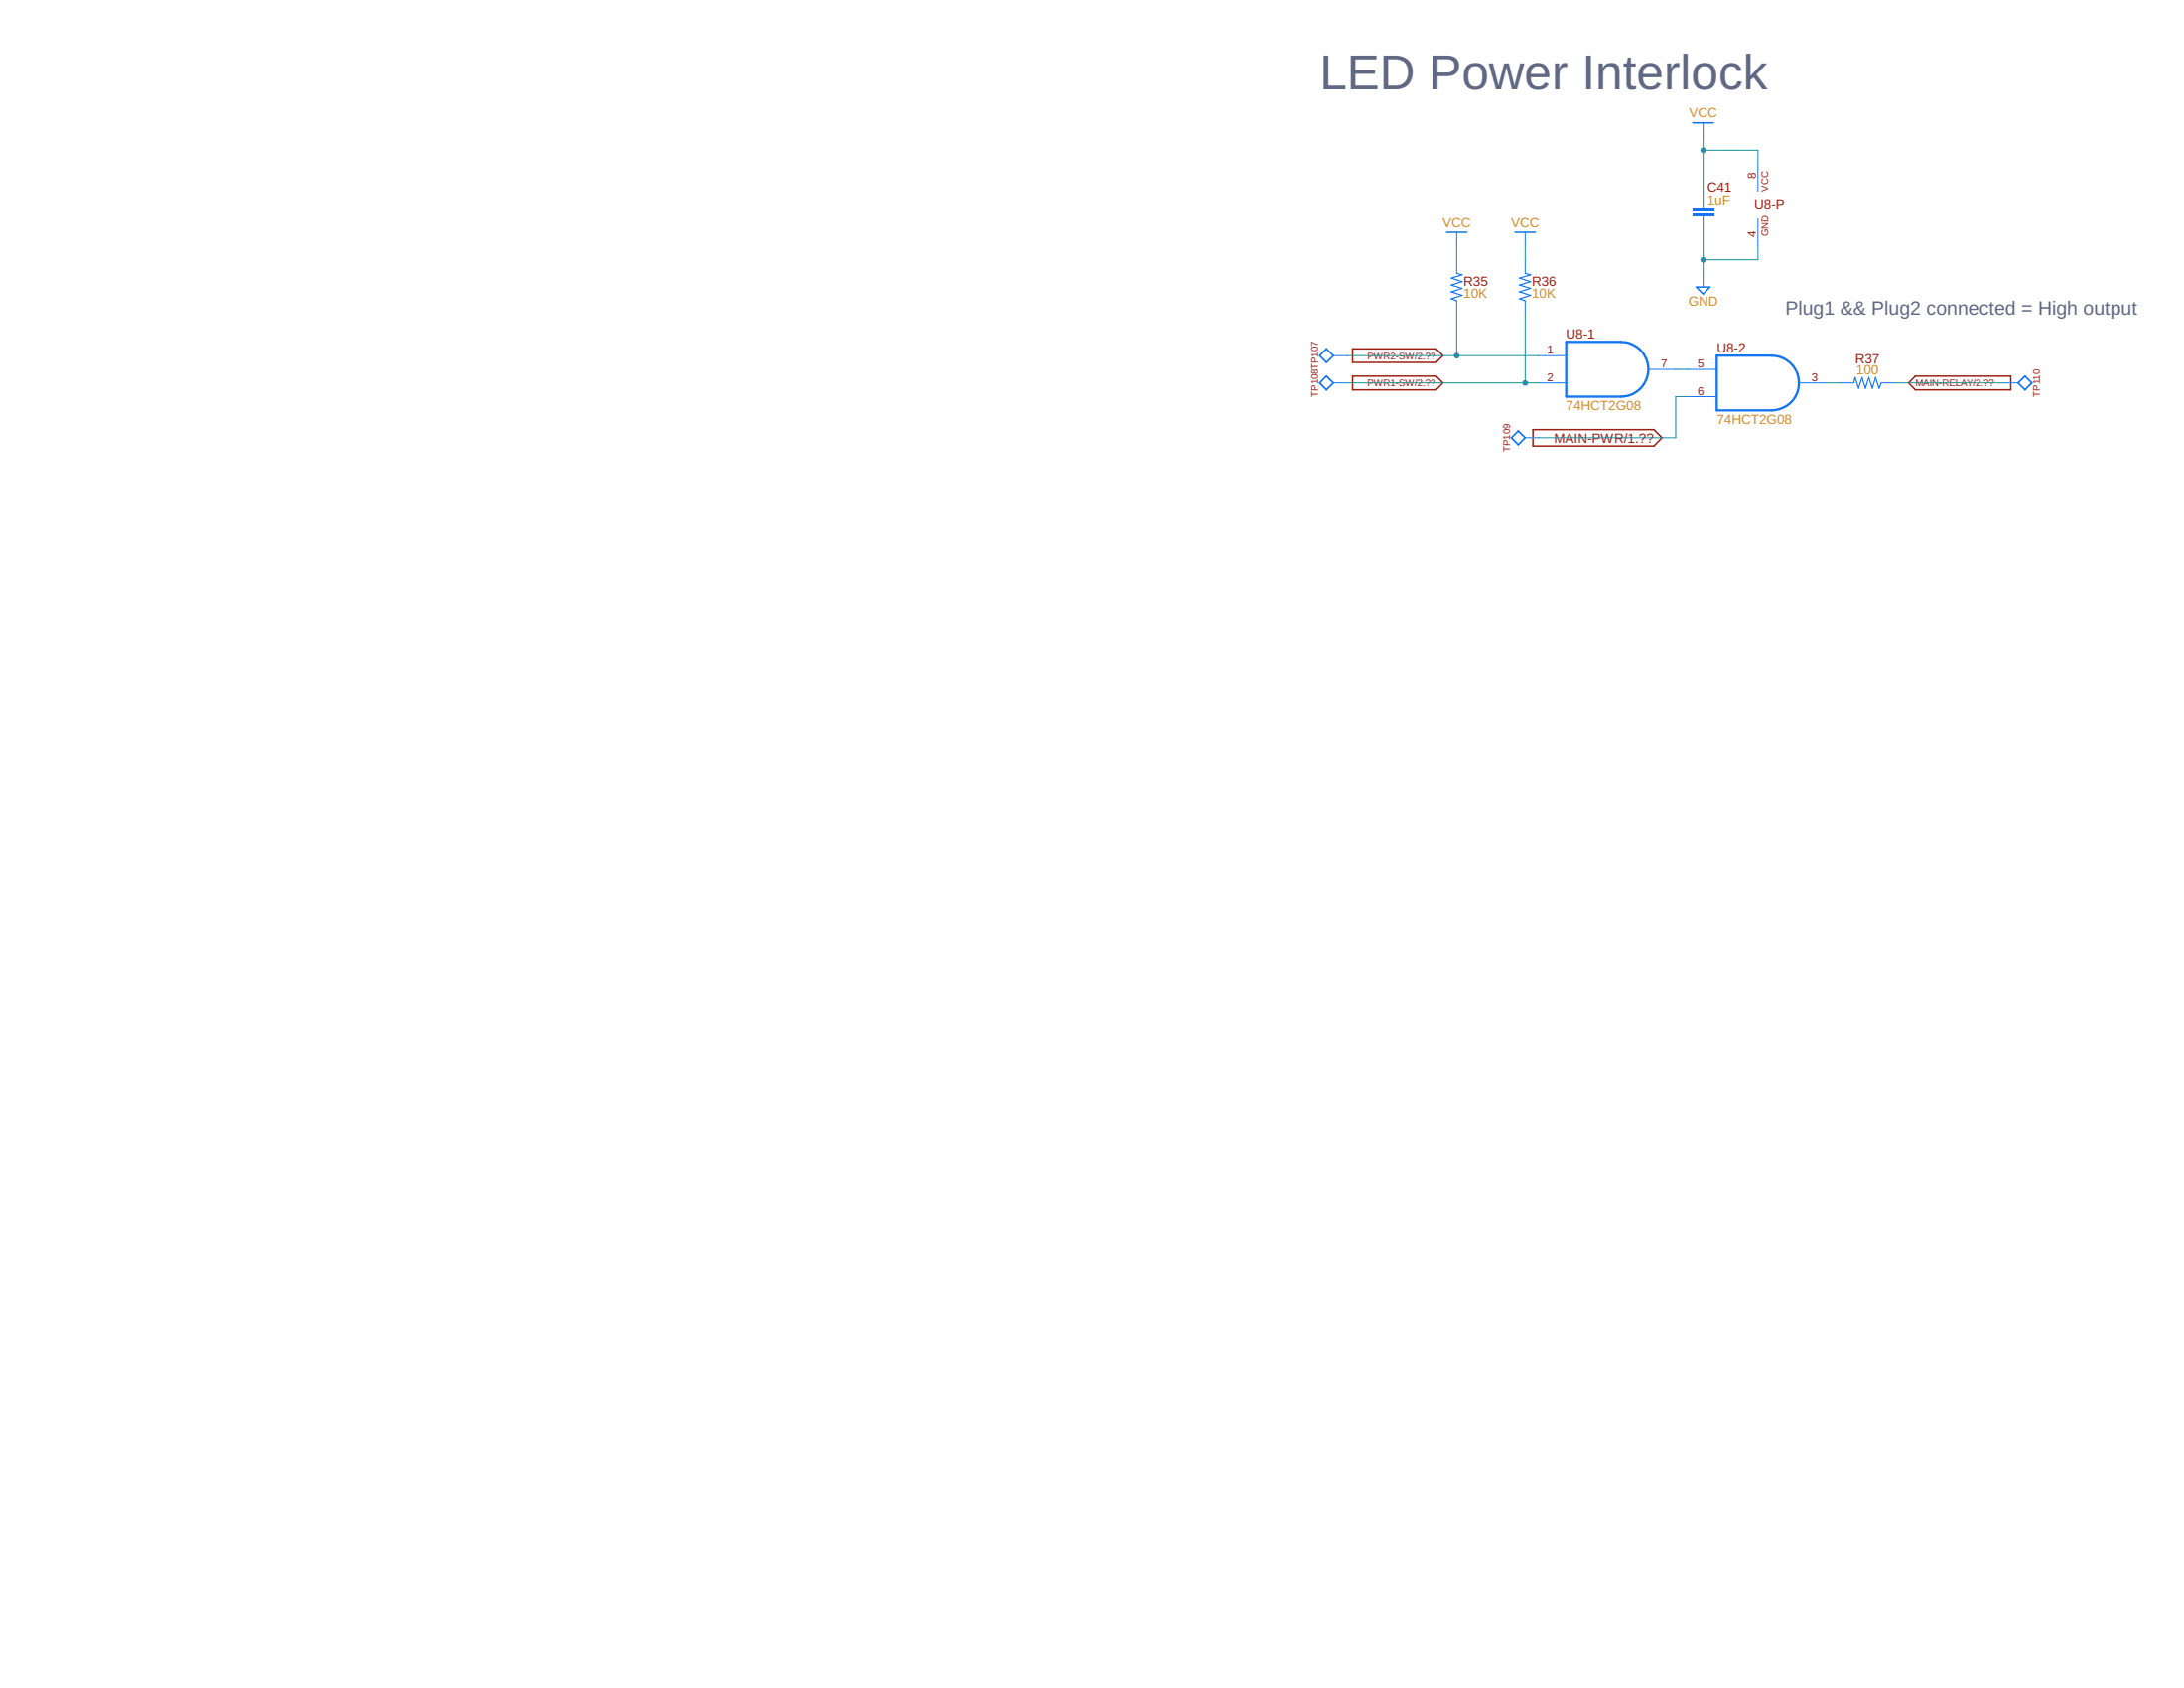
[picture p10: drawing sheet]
<svg xmlns="http://www.w3.org/2000/svg" width="279mm" height="216mm" viewBox="0 0 279 216" stroke-linecap="round" stroke-linejoin="round" font-family="sans-serif">
<path d="M173 48.1h10.7l.9 .9-.9 .9h-10.7zM173 44.6h10.7l.9 .9-.9 .9h-10.7zM196.1 54.9h15.5l1 1.1-1 1h-15.5zM244.2 49l.8-.9h12.2v1.8h-12.2z" fill="none" stroke="#9c1f14" stroke-width=".19"/>
<path d="M186.4 35l.6 .2-1.3 .4 1.3 .4-1.3 .5 1.3 .4-1.3 .4 1.3 .5-1.3 .4 .7 .3M195.1 35l.7 .2-1.4 .4 1.4 .4-1.4 .5 1.4 .4-1.4 .4 1.4 .5-1.4 .4 .7 .3" fill="none" stroke="#1375f4" stroke-width=".15"/>
<path d="M186.4 29.7v1.8M186.4 33.2v1.8M186.4 38.5v1.7M195.1 29.7v1.8M195.1 33.2v1.8M195.1 38.5v1.7" fill="none" stroke="#1375f4" stroke-width=".13"/>
<path d="M185 29.7h2.7M193.8 29.7h2.6" fill="none" stroke="#1375f4" stroke-width=".19"/>
<path d="M216.5 27.5h2.8" fill="none" stroke="#1375f4" stroke-width=".34"/>
<path d="M216.5 27.3h2.8v.3h-2.8zM216.5 27.3v.3h2.8v-.3z" fill="#1375f4"/>
<path d="M216.5 26.8h2.8" fill="none" stroke="#1375f4" stroke-width=".34"/>
<path d="M216.5 26.6h2.8v.3h-2.8zM216.5 26.6v.3h2.8v-.3z" fill="#1375f4"/>
<g fill="none" stroke="#1375f4" stroke-width=".13">
<path d="M217.9 15.7v1.8M217.9 24.5v2.1M217.9 27.6v2.1M217.9 35v1.7M224.9 21v3.5M224.9 28v3.5M170.6 49h1.7M170.6 45.5h1.7M195.1 56h1.7M196.8 49h3.6M196.8 45.5h3.6M210.9 47.2h3.5"/>
<path d="M216.1 47.2h3.5M216.1 50.7h3.5M230.1 49h3.5M235.4 49h1.8M240.7 49h1.7M256.4 49h1.8"/>
</g>
<path d="M216.6 15.7h2.6M217 36.7h1.8l-.9 .9z" fill="none" stroke="#1375f4" stroke-width=".19"/>
<path d="M237.2 49l.1-.7 .5 1.4 .4-1.4 .4 1.4 .5-1.4 .4 1.4 .4-1.4 .5 1.4 .3-.7" fill="none" stroke="#1375f4" stroke-width=".15"/>
<path d="M200.4 43.7h7a3.5 3.5 0 0 1 3.5 3.5 3.5 3.5 0 0 1-3.5 3.5h-7zM219.6 45.5h7a3.5 3.5 0 0 1 3.5 3.5 3.5 3.5 0 0 1-3.5 3.5h-7z" fill="none" stroke="#1375f4" stroke-width=".3"/>
<path d="M168.8 45.5l.9-.9 .9 .9-.9 .9zM168.8 49l.9-.9 .9 .9-.9 .9zM193.4 56l.8-.9 .9 .9-.9 .9zM258.2 49l.9-.9 .8 .9-.8 .9z" fill="none" stroke="#1375f4" stroke-width=".21"/>
<path d="M217.9 19.2h7v1.8M217.9 17.5v7M186.4 31.5v1.7M195.1 31.5v1.7M214.4 47.2h1.7M216.1 50.7h-1.7v5.3h-17.6" fill="none" stroke="#158f93" stroke-width=".13"/>
<circle cx="217.9" cy="19.2" r=".36" fill="#158f93"/>
<path d="M217.5 19.2a.4 .4 0 0 1 .8 0 .4 .4 0 0 1-.8 0zM217.5 19.2a.36 .36 0 0 0 .7 0 .36 .36 0 0 0-.7 0z" fill="#158f93"/>
<path d="M217.9 29.7v5.3M224.9 31.5v1.7h-7" fill="none" stroke="#158f93" stroke-width=".13"/>
<circle cx="217.9" cy="33.2" r=".36" fill="#158f93"/>
<path d="M217.5 33.2a.4 .4 0 0 1 .8 0 .4 .4 0 0 1-.8 0zM217.5 33.2a.36 .36 0 0 0 .7 0 .36 .36 0 0 0-.7 0z" fill="#158f93"/>
<path d="M186.4 40.2v5.3h10.4M233.6 49h1.8M242.4 49h14" fill="none" stroke="#158f93" stroke-width=".13"/>
<circle cx="186.4" cy="45.5" r=".36" fill="#158f93"/>
<path d="M186 45.5a.36 .36 0 0 1 .7 0 .36 .36 0 0 1-.7 0zM186 45.5a.36 .36 0 0 0 .7 0 .36 .36 0 0 0-.7 0z" fill="#158f93"/>
<path d="M172.3 45.5h14.1M195.1 40.2v8.8h1.7" fill="none" stroke="#158f93" stroke-width=".13"/>
<circle cx="195.1" cy="49" r=".36" fill="#158f93"/>
<path d="M194.8 49a.36 .36 0 0 1 .7 0 .36 .36 0 0 1-.7 0zM194.8 49a.36 .36 0 0 0 .7 0 .36 .36 0 0 0-.7 0z" fill="#158f93"/>
<path d="M172.3 49h22.8" fill="none" stroke="#158f93" stroke-width=".13"/>
<text font-size="6.3" fill="#606883" x="168.8" y="11.4">LED Power Interlock</text>
<text font-size="2.5" fill="#606883" x="228.4" y="40.2">Plug1 &amp;&amp; Plug2 connected = High output</text>
<g font-size="1.7" fill="#d59028">
<text x="216.1" y="15">VCC</text>
<text x="184.5" y="29">VCC</text>
<text x="193.3" y="29">VCC</text>
<text x="218.4" y="26.2">1uF</text>
<text x="187.2" y="38.1">10K</text>
<text x="196" y="38.1">10K</text>
<text x="216" y="39.1">GND</text>
<text x="237.5" y="47.9">100</text>
<text x="200.4" y="52.5">74HCT2G08</text>
<text x="219.6" y="54.2">74HCT2G08</text>
</g>
<g font-size="1.7" fill="#9c1f14">
<text x="218.4" y="24.5">C41</text>
<text x="224.5" y="26.7">U8-P</text>
<text x="187.2" y="36.5">R35</text>
<text x="196" y="36.5">R36</text>
<text x="200.4" y="43.3">U8-1</text>
<text x="219.6" y="45">U8-2</text>
<text x="237.3" y="46.5">R37</text>
<text x="198.8" y="56.6">MAIN-PWR/1.??</text>
</g>
<g font-size="1.5" fill="#9c1f14">
<text x="224.6" y="22.9" transform="rotate(-90 224.6 22.9)">8</text>
<text x="224.6" y="30.4" transform="rotate(-90 224.6 30.4)">4</text>
<text x="197.9" y="45.2">1</text>
<text x="212.5" y="47">7</text>
<text x="217.2" y="47">5</text>
<text x="197.9" y="48.7">2</text>
<text x="217.2" y="50.5">6</text>
<text x="231.8" y="48.7">3</text>
</g>
<g font-size="1.2" fill="#9c1f14">
<text x="226.2" y="24.5" transform="rotate(-90 226.2 24.5)">VCC</text>
<text x="226.2" y="30.2" transform="rotate(-90 226.2 30.2)">GND</text>
<text x="174.9" y="45.9">PWR2-SW/2.??</text>
<text x="168.7" y="50.8" transform="rotate(-90 168.7 50.8)">TP108TP107</text>
<text x="174.9" y="49.4">PWR1-SW/2.??</text>
<text x="245" y="49.4">MAIN-RELAY/2.??</text>
<text x="261" y="50.8" transform="rotate(-90 261 50.8)">TP110</text>
<text x="193.2" y="57.8" transform="rotate(-90 193.2 57.8)">TP109</text>
</g>
</svg>
